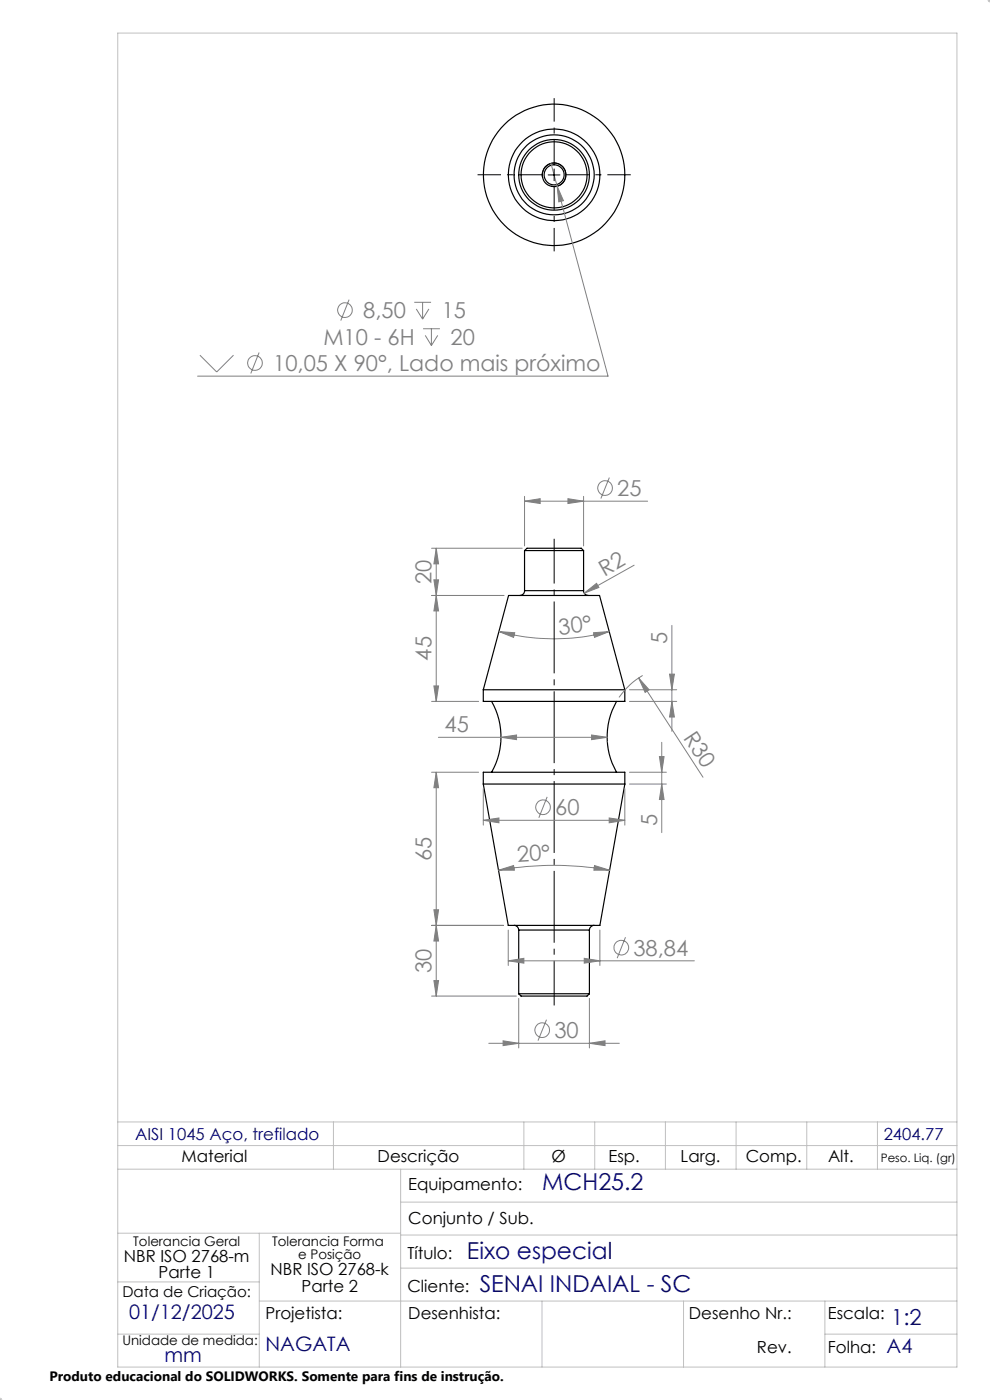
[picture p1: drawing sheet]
<svg xmlns="http://www.w3.org/2000/svg" width="210mm" height="297mm" viewBox="0 0 210 297" stroke-linecap="round" stroke-linejoin="round" font-family="sans-serif">
<g fill="none" stroke="#c0c0c0" stroke-width=".21">
<path d="M209.9 0l.2 .1M210 -.1v.6M210.1 0l-.5 .4M25 7h178v283h-178zM209.5 0h.6M25 238h178M70.7 238v10M111.1 238v10M126.2 238v10M141.1 238v10M156.1 238v10M171.1 238v10"/>
<path d="M186.1 238v10M25 248h178M25 243h178M85 248v42M85 255h118M25 261.6h60M25 272h30M55 276h148M55 261.6v28.4M85 269h118M85 262h118M115 276v14"/>
<path d="M145 276v14M175 276v14M-.1 297h.6M0 297l.1 .1M0 296.5v.6M.4 296.6l-.4 .5M25 283h30M175 283h28"/>
</g>
<g fill="none" stroke="#000" stroke-width=".25">
<path d="M111.3 116.8h12.5M111.3 116.8l.5-.5h11.5l.5 .5M111.3 116.8v8.5M123.8 116.8v8.5M111.3 125.3a1.02 1.02 0 0 1-1 1M111.3 125.3h12.5M123.8 125.3a1.02 1.02 0 0 0 1 1M102.5 146.3h30M102.5 146.3v2.5h30v-2.5M102.5 146.3l5.4-20h19.3l5.3 20M104.3 148.8a15.2 15.2 0 0 1 0 15M130.8 148.8a15.2 15.2 0 0 0 0 15"/>
<path d="M102.5 166.3h30M102.5 166.3v-2.5h30v2.5M102.5 166.3l5.3 30h19.4l5.3-30M109 196.3a.96 .96 0 0 1 1 1M110 197.3h15M110 197.3v13.5M125 197.3v13.5M126 196.3a1.02 1.02 0 0 0-1 1M110 210.8h15M110 210.8l.5 .5h14l.5-.5"/>
<circle cx="117.5" cy="37.1" r="8.5"/>
<circle cx="117.5" cy="37.1" r="2.52"/>
<circle cx="117.5" cy="37.1" r="7.5"/>
<circle cx="117.5" cy="37.1" r="9.7"/>
<circle cx="117.5" cy="37.1" r="7"/>
<circle cx="117.5" cy="37.1" r="15"/>
<circle cx="117.5" cy="37.1" r="2.13"/>
</g>
<g fill="none" stroke="#808080" stroke-width=".21">
<path d="M116.9 34.7l12.1 45.1h-87.1M118.2 39.5l1.3 3.1-1 .2zM42.4 75.3l3.6 3.6 3.5-3.6M55 74.8l-1.8 4.4M74 63.6l-1.7 4.4M87.9 64.1h3.5M88.3 65.5l1.3 2.2M89.6 64.1v3.6M89.7 69.7h3.6M90.2 71.2l1.3 2.1M91 65.5l-1.4 2.2M91.5 69.7v3.6"/>
<path d="M92.9 71.2l-1.4 2.1M91.5 116.3h19.3M92.5 116.3l.5 3.3h-1zM92.5 116.3v32.5M111.3 106.3l3.3-.5v1zM111.3 105.3v10.5M111.3 106.3h26.1M120.5 105.8l3.3 .5-3.3 .5zM123.8 105.3v10.5M129.3 101.3l-1.8 4.5M134.5 119.9l-10.6 5.9M91.5 126.3h15.4"/>
<path d="M92 123h1l-.5 3.3zM92.5 126.3l.5 3.3h-1zM105.8 134l3.4 .2-.3 1zM105.8 134a44.8 44.8 0 0 0 23.4 0M123.9 125.8l2.6-2 .5 .8zM125.9 134.2l3.3-.2-3.1 1.2zM142.5 132.7v22.4M91.5 148.8h10M92 145.5h1l-.5 3.3zM93 156.4h35.8M106.3 156.4l3.3-.5v1zM106.3 157.3v.1"/>
<path d="M125.5 155.9l3.3 .5-3.3 .5zM128.8 157.3v.1M133.5 148.8h10M133.5 146.3h10M135.5 143.8l2.2 2.5-.9 .6zM135.5 143.8l13.6 21.1M136.3 143.3a15.8 15.8 0 0 0-5 4.7M140.4 157.5v19.1M142 143h1.1l-.6 3.3zM142.5 148.8l.6 3.3h-1.1zM91.5 163.8h10M92.5 163.8l.5 3.3h-1z"/>
<path d="M92.5 163.8v47.5M102.5 174l3.3-.5v1.1zM102.5 167.3v7.7M102.5 174h30M116.1 169l-1.8 4.5M129.2 173.5l3.3 .5-3.3 .6zM132.5 167.3v7.7M133.5 166.3h7.9M133.5 163.8h7.9M139.9 160.5h1l-.5 3.3zM140.4 166.3l.5 3.3h-1zM91.5 196.3h15.3"/>
<path d="M92 193h1l-.5 3.3zM92.5 196.3l.5 3.3h-1zM105.8 184.6l3.1-1 .2 1zM105.8 184.6a68.2 68.2 0 0 1 23.5 0M107.8 197.3v7.5M126.1 183.6l3.2 1h-3.3zM127.2 197.3v7.5M132.7 198.8l-1.8 4.5M91.5 211.3h18M92 208h1l-.5 3.3zM107.8 203.8l3.3-.5v1zM107.8 203.8h39.5"/>
<path d="M110 211.8v10.5M115.9 216.3l-1.8 4.5M123.9 203.3l3.3 .5-3.3 .5zM125 211.8v10.5M103.7 221.3h27.7M106.7 220.8l3.3 .5-3.3 .5zM125 221.3l3.3-.5v1z"/>
<circle cx="54.1" cy="77" r="1.55"/>
<circle cx="73.2" cy="65.8" r="1.55"/>
<circle cx="128.3" cy="103.5" r="1.55"/>
<circle cx="115.2" cy="171.3" r="1.55"/>
<circle cx="115" cy="218.5" r="1.55"/>
<circle cx="131.8" cy="201" r="1.55"/>
</g>
<path d="M115.1 37.7a2.51 2.51 0 0 1 2.2-3.1 2.51 2.51 0 0 1 2.7 2.7 2.51 2.51 0 0 1-3.1 2.2M116.3 37.1h2.5M117.5 35.8v2.5" fill="none" stroke="#000" stroke-width=".21"/>
<path d="M117.5 213.3v-99" fill="none" stroke="#000" stroke-width=".21" stroke-dasharray="15.2 1.3 1.3 1.3" stroke-dashoffset="5.7" stroke-linecap="butt"/>
<path d="M115 37.1h-13.7M117.5 34.6v-13.8M117.5 39.6v13.7M120 37.1h13.8" fill="none" stroke="#000" stroke-width=".21" stroke-dasharray="15.2 1.3 1.3 1.3" stroke-dashoffset="10.3" stroke-linecap="butt"/>
<g fill="#808080">
<path d="M118.2 39.5l1.3 3.1-1 .2z"/>
<path d="M123.9 125.8l2.6-2 .5 .8z"/>
<path d="M135.5 143.8l2.2 2.5-.9 .6z"/>
<path d="M106.7 220.8l3.3 .5-3.3 .5zM125 221.3l3.3-.5v1z"/>
<path d="M111.3 106.3l3.3-.5v1zM120.5 105.8l3.3 .5-3.3 .5z"/>
<path d="M123.9 203.3l3.3 .5-3.3 .5zM107.8 203.8l3.3-.5v1zM129.2 173.5l3.3 .5-3.3 .6zM102.5 174l3.3-.5v1.1zM125.5 155.9l3.3 .5-3.3 .5zM106.3 156.4l3.3-.5v1z"/>
<path d="M126.1 183.6l3.2 1h-3.3zM105.8 184.6l3.1-1 .2 1z"/>
<path d="M105.8 134l3.4 .2-.3 1zM125.9 134.2l3.3-.2-3.1 1.2z"/>
<path d="M92 123h1l-.5 3.3zM92.5 116.3l.5 3.3h-1zM142.5 148.8l.6 3.3h-1.1zM142 143h1.1l-.6 3.3zM140.4 166.3l.5 3.3h-1zM139.9 160.5h1l-.5 3.3z"/>
<path d="M92.5 126.3l.5 3.3h-1zM92 145.5h1l-.5 3.3zM92.5 163.8l.5 3.3h-1zM92 193h1l-.5 3.3zM92.5 196.3l.5 3.3h-1zM92 208h1l-.5 3.3z"/>
</g>
<g font-size="4.9" fill="#000080">
<text x="115" y="252.5">MCH25.2</text>
<text x="99" y="267.1">Eixo especial</text>
<text x="101.8" y="274">SENAI INDAIAL - SC</text>
</g>
<g font-size="4.7" fill="#808080">
<text x="77.1" y="67.5">8,50</text>
<text x="93.7" y="67.5">15</text>
<text x="68.6" y="73.1">M10 - 6H</text>
<text x="95.6" y="73.1">20</text>
<text x="58" y="78.7">10,05 X 90°, Lado mais próximo</text>
<text x="130.9" y="105.2">25</text>
<text x="91.5" y="123.9" transform="rotate(-90 91.5 123.9)">20</text>
<text x="128.2" y="122.4" transform="rotate(-30 128.2 122.4)">R2</text>
<text x="118.6" y="134.6" transform="rotate(-6 118.6 134.6)">30°</text>
<text x="141.5" y="136.5" transform="rotate(-90 141.5 136.5)">5</text>
<text x="91.5" y="140.1" transform="rotate(-90 91.5 140.1)">45</text>
<text x="94.3" y="155.4">45</text>
<text x="144.8" y="156.6" transform="rotate(56 144.8 156.6)">R30</text>
<text x="117.8" y="172.9">60</text>
<text x="139.4" y="175.3" transform="rotate(-90 139.4 175.3)">5</text>
<text x="91.5" y="182.6" transform="rotate(-90 91.5 182.6)">65</text>
<text x="109.8" y="182.9" transform="rotate(-4 109.8 182.9)">20°</text>
<text x="134.4" y="202.7">38,84</text>
<text x="91.5" y="206.4" transform="rotate(-90 91.5 206.4)">30</text>
<text x="117.6" y="220.2">30</text>
</g>
<text font-size="4.7" fill="#000080" x="189.1" y="281.1">1:2</text>
<g font-size="4.2" fill="#000080">
<text x="27.4" y="279.9">01/12/2025</text>
<text x="56.3" y="286.7">NAGATA</text>
<text x="188.1" y="287.1">A4</text>
<text x="34.9" y="289">mm</text>
</g>
<g font-size="3.5" fill="#000080">
<text x="28.7" y="241.8">AISI 1045 Aço, trefilado</text>
<text x="187.5" y="241.8">2404.77</text>
</g>
<g font-size="3.5">
<text x="38.5" y="246.5">Material</text>
<text x="80.1" y="246.5">Descrição</text>
<text x="117" y="246.5">Ø</text>
<text x="129.1" y="246.5">Esp.</text>
<text x="144.4" y="246.5">Larg.</text>
<text x="158.2" y="246.5">Comp.</text>
<text x="175.6" y="246.5">Alt.</text>
<text x="86.6" y="252.5">Equipamento:</text>
<text x="86.6" y="259.7">Conjunto / Sub.</text>
<text x="26.3" y="267.7">NBR ISO 2768-m</text>
<text x="86.4" y="267.1">Título:</text>
<text x="33.6" y="271.2">Parte 1</text>
<text x="57.4" y="270.5">NBR ISO 2768-k</text>
<text x="64" y="274">Parte 2</text>
<text x="86.4" y="274">Cliente:</text>
<text x="56.3" y="279.9">Projetista:</text>
<text x="86.6" y="279.9">Desenhista:</text>
<text x="146.1" y="279.9">Desenho Nr.:</text>
<text x="175.6" y="279.9">Escala:</text>
<text x="160.6" y="287.1">Rev.</text>
<text x="175.6" y="287.1">Folha:</text>
</g>
<text font-size="3.2" x="26" y="275.3">Data de Criação:</text>
<text font-size="2.9" x="10.5" y="292.9">Produto educacional do SOLIDWORKS. Somente para fins de instrução.</text>
<g font-size="2.8">
<text x="28.3" y="264.3">Tolerancia Geral</text>
<text x="57.7" y="264.3">Tolerancia Forma</text>
<text x="63.3" y="267.1">e Posição</text>
<text x="26" y="285.3">Unidade de medida:</text>
</g>
<text font-size="2.5" x="186.8" y="246.5">Peso. Liq. (gr)</text>
</svg>
